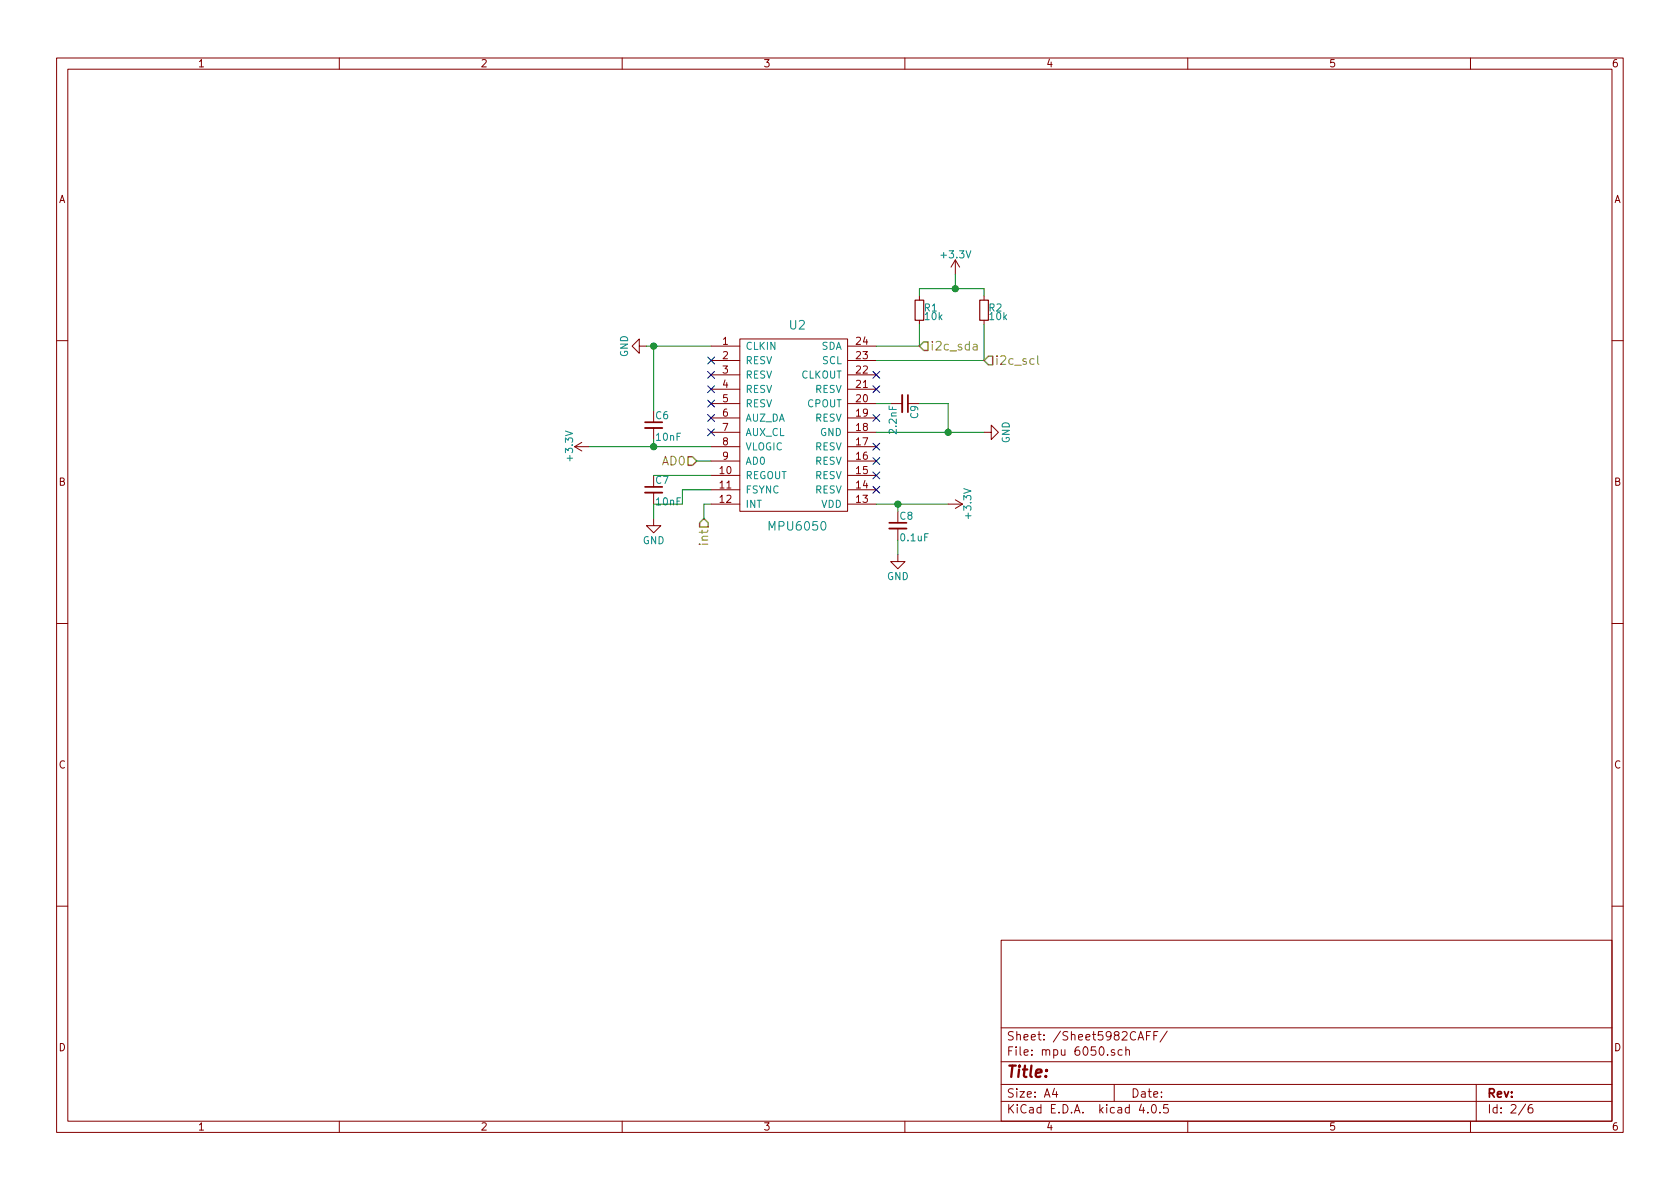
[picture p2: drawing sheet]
EESchema Schematic File Version 2
LIBS:VIM_2.1-rescue
LIBS:power
LIBS:device
LIBS:transistors
LIBS:conn
LIBS:linear
LIBS:regul
LIBS:74xx
LIBS:cmos4000
LIBS:adc-dac
LIBS:memory
LIBS:xilinx
LIBS:microcontrollers
LIBS:dsp
LIBS:microchip
LIBS:analog_switches
LIBS:motorola
LIBS:texas
LIBS:intel
LIBS:audio
LIBS:interface
LIBS:digital-audio
LIBS:philips
LIBS:display
LIBS:cypress
LIBS:siliconi
LIBS:opto
LIBS:atmel
LIBS:contrib
LIBS:valves
LIBS:stm32F405
LIBS:mpu
LIBS:68 PIN
LIBS:reugulators
LIBS:simcard
LIBS:j502
LIBS:mcugpio
LIBS:mc6o
LIBS:nup5150
LIBS:lm2596
LIBS:emmc
LIBS:TJA1042
LIBS:ufl
LIBS:ublox
LIBS:on semi op amp
LIBS:VIM_2.1-cache
EELAYER 25 0
EELAYER END
$Descr A4 11693 8268
encoding utf-8
Sheet 2 6
Title ""
Date ""
Rev ""
Comp ""
Comment1 ""
Comment2 ""
Comment3 ""
Comment4 ""
$EndDescr
$Comp
L MPU6050 U2
U 1 1
P 5550 2850
F 0 "U2" H 5550 3450 60  0000 C CNN
F 1 "MPU6050" H 5550 2050 60  0000 C CNN
F 2 "Housings_DFN_QFN:QFN-24_4x4mm_Pitch0.5mm" H 5550 2850 60  0001 C CNN
F 3 "" H 5550 2850 60  0001 C CNN
	1    5550 2850
	1    0    0    -1  
$EndComp
$Comp
L R_Small R1
U 1 1
P 6400 2150
F 0 "R1" H 6430 2170 50  0000 L CNN
F 1 "10k" H 6430 2110 50  0000 L CNN
F 2 "Resistors_SMD:R_0603_HandSoldering" H 6400 2150 50  0001 C CNN
F 3 "" H 6400 2150 50  0000 C CNN
	1    6400 2150
	1    0    0    -1  
$EndComp
$Comp
L R_Small R2
U 1 1
P 6850 2150
F 0 "R2" H 6880 2170 50  0000 L CNN
F 1 "10k" H 6880 2110 50  0000 L CNN
F 2 "Resistors_SMD:R_0603_HandSoldering" H 6850 2150 50  0001 C CNN
F 3 "" H 6850 2150 50  0000 C CNN
	1    6850 2150
	1    0    0    -1  
$EndComp
Wire Wire Line
	6100 2400 6400 2400
Wire Wire Line
	6400 2400 6400 2250
Wire Wire Line
	6100 2500 6850 2500
Wire Wire Line
	6850 2500 6850 2250
Text HLabel 6400 2400 2    60   Input ~ 0
i2c_sda
Text HLabel 6850 2500 2    60   Input ~ 0
i2c_scl
$Comp
L +3.3V #PWR010
U 1 1
P 6600 3500
F 0 "#PWR010" H 6600 3350 50  0001 C CNN
F 1 "+3.3V" H 6600 3640 50  0000 C CNN
F 2 "" H 6600 3500 50  0000 C CNN
F 3 "" H 6600 3500 50  0000 C CNN
	1    6600 3500
	0    1    1    0   
$EndComp
Wire Wire Line
	6600 3500 6100 3500
$Comp
L C_Small C8
U 1 1
P 6250 3650
F 0 "C8" H 6260 3720 50  0000 L CNN
F 1 "0.1uF" H 6260 3570 50  0000 L CNN
F 2 "Capacitors_SMD:C_0603_HandSoldering" H 6250 3650 50  0001 C CNN
F 3 "" H 6250 3650 50  0000 C CNN
	1    6250 3650
	1    0    0    -1  
$EndComp
Wire Wire Line
	6250 3550 6250 3500
Connection ~ 6250 3500
$Comp
L GND #PWR011
U 1 1
P 6850 3000
F 0 "#PWR011" H 6850 2750 50  0001 C CNN
F 1 "GND" H 6850 2850 50  0000 C CNN
F 2 "" H 6850 3000 50  0000 C CNN
F 3 "" H 6850 3000 50  0000 C CNN
	1    6850 3000
	0    -1   -1   0   
$EndComp
Wire Wire Line
	6100 3000 6850 3000
$Comp
L GND #PWR012
U 1 1
P 6250 3850
F 0 "#PWR012" H 6250 3600 50  0001 C CNN
F 1 "GND" H 6250 3700 50  0000 C CNN
F 2 "" H 6250 3850 50  0000 C CNN
F 3 "" H 6250 3850 50  0000 C CNN
	1    6250 3850
	1    0    0    -1  
$EndComp
Wire Wire Line
	6250 3850 6250 3750
$Comp
L C_Small C9
U 1 1
P 6300 2800
F 0 "C9" H 6310 2870 50  0000 L CNN
F 1 "2.2nF" H 6310 2720 50  0000 L CNN
F 2 "Capacitors_SMD:C_0603_HandSoldering" H 6300 2800 50  0001 C CNN
F 3 "" H 6300 2800 50  0000 C CNN
	1    6300 2800
	0    1    1    0   
$EndComp
Wire Wire Line
	6100 2800 6200 2800
Wire Wire Line
	6400 2800 6600 2800
Wire Wire Line
	6600 2800 6600 3000
Connection ~ 6600 3000
$Comp
L GND #PWR013
U 1 1
P 4500 2400
F 0 "#PWR013" H 4500 2150 50  0001 C CNN
F 1 "GND" H 4500 2250 50  0000 C CNN
F 2 "" H 4500 2400 50  0000 C CNN
F 3 "" H 4500 2400 50  0000 C CNN
	1    4500 2400
	0    1    1    0   
$EndComp
Wire Wire Line
	4500 2400 4950 2400
$Comp
L +3.3V #PWR014
U 1 1
P 4100 3100
F 0 "#PWR014" H 4100 2950 50  0001 C CNN
F 1 "+3.3V" H 4100 3240 50  0000 C CNN
F 2 "" H 4100 3100 50  0000 C CNN
F 3 "" H 4100 3100 50  0000 C CNN
	1    4100 3100
	0    -1   -1   0   
$EndComp
$Comp
L C_Small C6
U 1 1
P 4550 2950
F 0 "C6" H 4560 3020 50  0000 L CNN
F 1 "10nF" H 4560 2870 50  0000 L CNN
F 2 "Capacitors_SMD:C_0603_HandSoldering" H 4550 2950 50  0001 C CNN
F 3 "" H 4550 2950 50  0000 C CNN
	1    4550 2950
	1    0    0    -1  
$EndComp
Wire Wire Line
	4100 3100 4950 3100
Wire Wire Line
	4550 3050 4550 3100
Connection ~ 4550 3100
Wire Wire Line
	4550 2400 4550 2850
Connection ~ 4550 2400
$Comp
L C_Small C7
U 1 1
P 4550 3400
F 0 "C7" H 4560 3470 50  0000 L CNN
F 1 "10nF" H 4560 3320 50  0000 L CNN
F 2 "Capacitors_SMD:C_0603_HandSoldering" H 4550 3400 50  0001 C CNN
F 3 "" H 4550 3400 50  0000 C CNN
	1    4550 3400
	1    0    0    -1  
$EndComp
Wire Wire Line
	4950 3300 4550 3300
$Comp
L GND #PWR015
U 1 1
P 4550 3600
F 0 "#PWR015" H 4550 3350 50  0001 C CNN
F 1 "GND" H 4550 3450 50  0000 C CNN
F 2 "" H 4550 3600 50  0000 C CNN
F 3 "" H 4550 3600 50  0000 C CNN
	1    4550 3600
	1    0    0    -1  
$EndComp
Wire Wire Line
	4550 3500 4550 3600
Wire Wire Line
	4550 3500 4750 3500
Wire Wire Line
	4750 3500 4750 3400
Wire Wire Line
	4750 3400 4950 3400
Text HLabel 4900 3600 3    60   Input ~ 0
int
Wire Wire Line
	4900 3600 4900 3500
Wire Wire Line
	4900 3500 4950 3500
Text HLabel 4850 3200 0    60   Input ~ 0
AD0
Wire Wire Line
	4850 3200 4950 3200
$Comp
L +3.3V #PWR016
U 1 1
P 6650 1900
F 0 "#PWR016" H 6650 1750 50  0001 C CNN
F 1 "+3.3V" H 6650 2040 50  0000 C CNN
F 2 "" H 6650 1900 50  0000 C CNN
F 3 "" H 6650 1900 50  0000 C CNN
	1    6650 1900
	1    0    0    -1  
$EndComp
Wire Wire Line
	6400 2050 6400 2000
Wire Wire Line
	6400 2000 6850 2000
Wire Wire Line
	6850 2000 6850 2050
Wire Wire Line
	6650 2000 6650 1900
Connection ~ 6650 2000
NoConn ~ 6100 3400
NoConn ~ 6100 3300
NoConn ~ 6100 3200
NoConn ~ 6100 3100
NoConn ~ 6100 2900
NoConn ~ 6100 2700
NoConn ~ 6100 2600
NoConn ~ 4950 2500
NoConn ~ 4950 2600
NoConn ~ 4950 2700
NoConn ~ 4950 2800
NoConn ~ 4950 2900
NoConn ~ 4950 3000
$EndSCHEMATC
